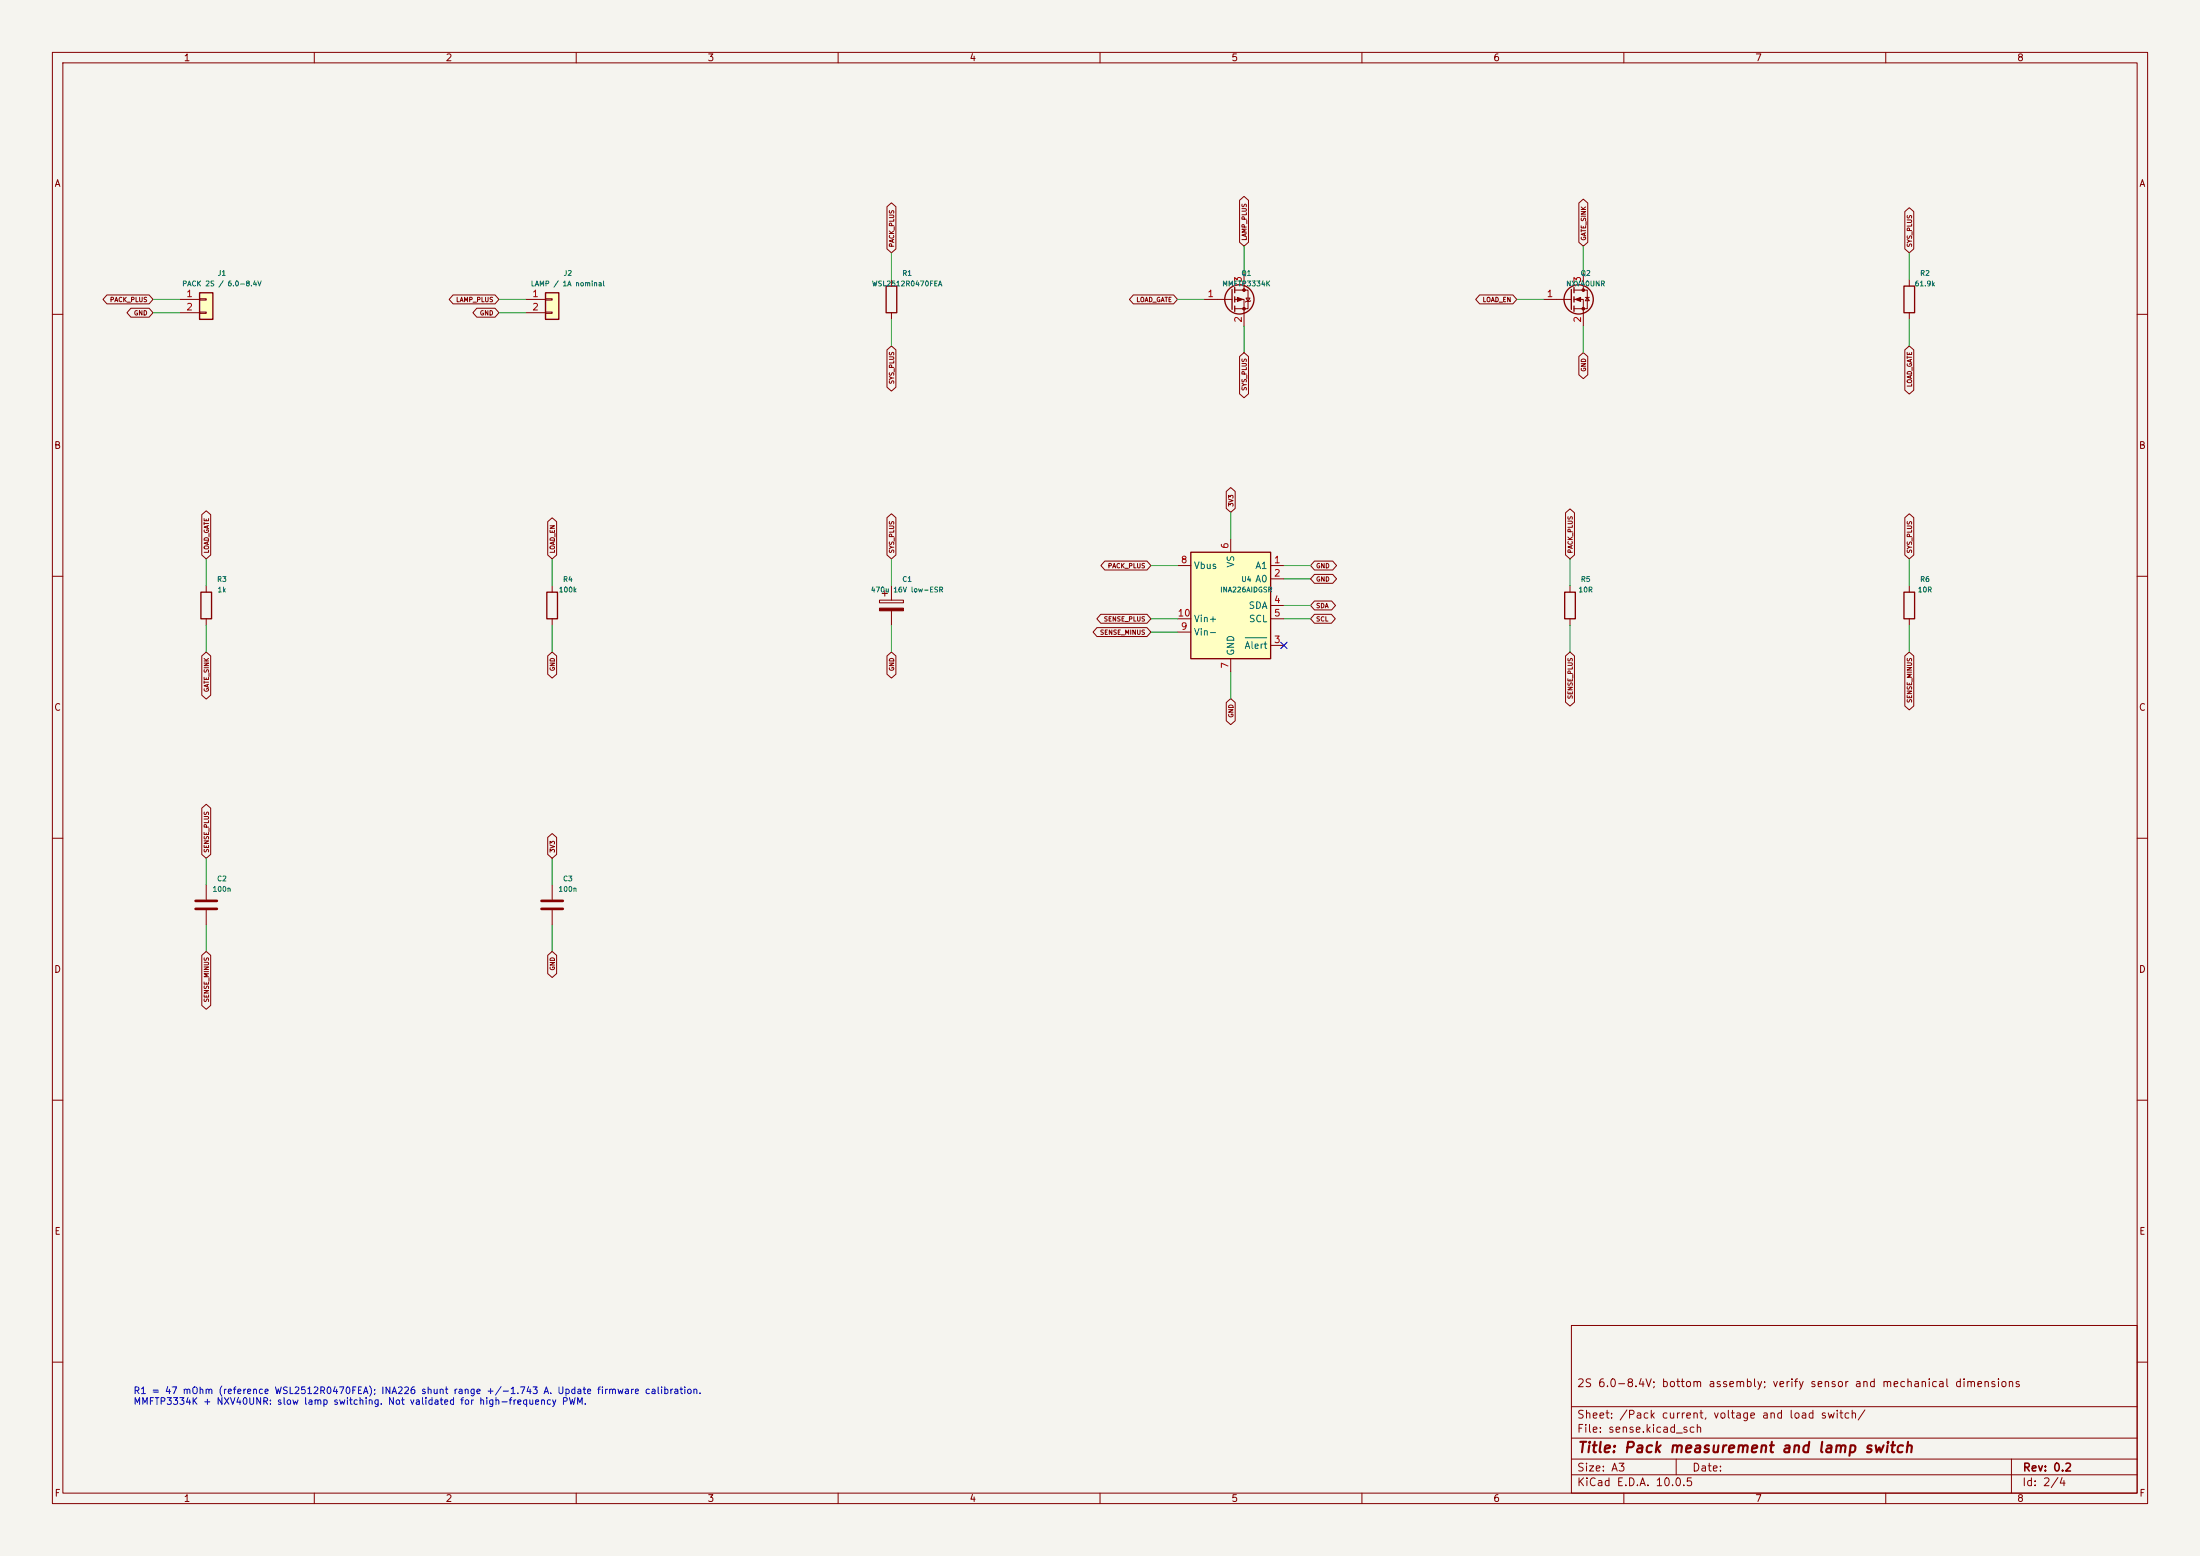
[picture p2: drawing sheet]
(kicad_sch
 (version 20250114)
 (generator eeschema)
 (paper "A3")
 (title_block
  (title "Pack measurement and lamp switch")
  (rev "0.2")
  (comment 1 "2S 6.0-8.4V; bottom assembly; verify sensor and mechanical dimensions"))
 (lib_symbols
  (symbol "Connector_Generic:Conn_01x02"
   (pin_names
    (offset 1.016) (hide yes)) (exclude_from_sim no) (in_bom yes) (on_board yes)
   (in_pos_files yes)
   (duplicate_pin_numbers_are_jumpers no)
   (property "Reference" "J" (at 0 2.54 0) (show_name no) (do_not_autoplace no) (effects (font (size 1.27 1.27))))
   (property "Value" "Conn_01x02" (at 0 -5.08 0) (show_name no) (do_not_autoplace no) (effects (font (size 1.27 1.27))))
   (property "Footprint" "" (at 0 0 0) (show_name no) (do_not_autoplace no) (hide yes) (effects (font (size 1.27 1.27))))
   (property "Datasheet" "" (at 0 0 0) (show_name no) (do_not_autoplace no) (hide yes) (effects (font (size 1.27 1.27))))
   (property "Description" "Generic connector, single row, 01x02, script generated (kicad-library-utils/schlib/autogen/connector/)" (at 0 0 0) (show_name no) (do_not_autoplace no) (hide yes) (effects (font (size 1.27 1.27))))
   (symbol "Conn_01x02_1_1"
    (rectangle (start -1.27 1.27) (end 1.27 -3.81) (stroke (width 0.254) (type default)) (fill (type background)))
    (rectangle (start -1.27 0.127) (end 0 -0.127) (stroke (width 0.1524) (type default)) (fill (type none)))
    (rectangle (start -1.27 -2.413) (end 0 -2.667) (stroke (width 0.1524) (type default)) (fill (type none)))
    (pin passive line (at -5.08 0 0) (length 3.81) (name "Pin_1" (effects (font (size 1.27 1.27)))) (number "1" (effects (font (size 1.27 1.27)))))
    (pin passive line (at -5.08 -2.54 0) (length 3.81) (name "Pin_2" (effects (font (size 1.27 1.27)))) (number "2" (effects (font (size 1.27 1.27))))))
   (embedded_fonts no))
  (symbol "Device:R"
   (pin_numbers (hide yes))
   (pin_names
    (offset 0)) (exclude_from_sim no) (in_bom yes) (on_board yes)
   (in_pos_files yes)
   (duplicate_pin_numbers_are_jumpers no)
   (property "Reference" "R" (at 2.032 0 90) (show_name no) (do_not_autoplace no) (effects (font (size 1.27 1.27))))
   (property "Value" "R" (at 0 0 90) (show_name no) (do_not_autoplace no) (effects (font (size 1.27 1.27))))
   (property "Footprint" "" (at -1.778 0 90) (show_name no) (do_not_autoplace no) (hide yes) (effects (font (size 1.27 1.27))))
   (property "Datasheet" "" (at 0 0 0) (show_name no) (do_not_autoplace no) (hide yes) (effects (font (size 1.27 1.27))))
   (property "Description" "Resistor" (at 0 0 0) (show_name no) (do_not_autoplace no) (hide yes) (effects (font (size 1.27 1.27))))
   (symbol "R_0_1"
    (rectangle (start -1.016 -2.54) (end 1.016 2.54) (stroke (width 0.254) (type default)) (fill (type none))))
   (symbol "R_1_1"
    (pin passive line (at 0 3.81 270) (length 1.27) (name "" (effects (font (size 1.27 1.27)))) (number "1" (effects (font (size 1.27 1.27)))))
    (pin passive line (at 0 -3.81 90) (length 1.27) (name "" (effects (font (size 1.27 1.27)))) (number "2" (effects (font (size 1.27 1.27))))))
   (embedded_fonts no))
  (symbol "Transistor_FET:AO3401A"
   (pin_names (hide yes)) (exclude_from_sim no) (in_bom yes) (on_board yes)
   (in_pos_files yes)
   (duplicate_pin_numbers_are_jumpers no)
   (symbol "AO3401A_0_1"
    (polyline (pts (xy 0.254 1.905) (xy 0.254 -1.905)) (stroke (width 0.254) (type default)) (fill (type none)))
    (polyline (pts (xy 0.254 0) (xy -2.54 0)) (stroke (width 0) (type default)) (fill (type none)))
    (polyline (pts (xy 0.762 2.286) (xy 0.762 1.27)) (stroke (width 0.254) (type default)) (fill (type none)))
    (polyline (pts (xy 0.762 1.778) (xy 3.302 1.778) (xy 3.302 -1.778) (xy 0.762 -1.778)) (stroke (width 0) (type default)) (fill (type none)))
    (polyline (pts (xy 0.762 0.508) (xy 0.762 -0.508)) (stroke (width 0.254) (type default)) (fill (type none)))
    (polyline (pts (xy 0.762 -1.27) (xy 0.762 -2.286)) (stroke (width 0.254) (type default)) (fill (type none)))
    (circle (center 1.651 0) (radius 2.794) (stroke (width 0.254) (type default)) (fill (type none)))
    (polyline (pts (xy 2.286 0) (xy 1.27 0.381) (xy 1.27 -0.381) (xy 2.286 0)) (stroke (width 0) (type default)) (fill (type outline)))
    (polyline (pts (xy 2.54 2.54) (xy 2.54 1.778)) (stroke (width 0) (type default)) (fill (type none)))
    (circle (center 2.54 1.778) (radius 0.254) (stroke (width 0) (type default)) (fill (type outline)))
    (circle (center 2.54 -1.778) (radius 0.254) (stroke (width 0) (type default)) (fill (type outline)))
    (polyline (pts (xy 2.54 -2.54) (xy 2.54 0) (xy 0.762 0)) (stroke (width 0) (type default)) (fill (type none)))
    (polyline (pts (xy 2.794 -0.508) (xy 2.921 -0.381) (xy 3.683 -0.381) (xy 3.81 -0.254)) (stroke (width 0) (type default)) (fill (type none)))
    (polyline (pts (xy 3.302 -0.381) (xy 2.921 0.254) (xy 3.683 0.254) (xy 3.302 -0.381)) (stroke (width 0) (type default)) (fill (type none))))
   (symbol "AO3401A_1_1"
    (pin input line (at -5.08 0 0) (length 2.54) (name "G" (effects (font (size 1.27 1.27)))) (number "1" (effects (font (size 1.27 1.27)))))
    (pin passive line (at 2.54 -5.08 90) (length 2.54) (name "S" (effects (font (size 1.27 1.27)))) (number "2" (effects (font (size 1.27 1.27)))))
    (pin passive line (at 2.54 5.08 270) (length 2.54) (name "D" (effects (font (size 1.27 1.27)))) (number "3" (effects (font (size 1.27 1.27))))))
   (embedded_fonts no)
   (property "Reference" "Q" (at 5.08 1.905 0) (show_name no) (do_not_autoplace no) (effects (font (size 1.27 1.27)) (justify left)))
   (property "Value" "AO3401A" (at 5.08 0 0) (show_name no) (do_not_autoplace no) (effects (font (size 1.27 1.27)) (justify left)))
   (property "Footprint" "Package_TO_SOT_SMD:SOT-23" (at 5.08 -1.905 0) (show_name no) (do_not_autoplace no) (hide yes) (effects (font (size 1.27 1.27)
    (italic yes)) (justify left)))
   (property "Datasheet" "http://www.aosmd.com/pdfs/datasheet/AO3401A.pdf" (at 5.08 -3.81 0) (show_name no) (do_not_autoplace no) (hide yes) (effects (font (size 1.27 1.27)) (justify left)))
   (property "Description" "-4.0A Id, -30V Vds, P-Channel MOSFET, SOT-23" (at 0 0 0) (show_name no) (do_not_autoplace no) (hide yes) (effects (font (size 1.27 1.27))))
   (property "ki_fp_filters" "SOT?23*" (at 0 0 0) (show_name no) (do_not_autoplace no) (hide yes) (effects (font (size 1.27 1.27)))))
  (symbol "Transistor_FET:2N7002"
   (pin_names
    (offset 0) (hide yes)) (exclude_from_sim no) (in_bom yes) (on_board yes)
   (in_pos_files yes)
   (duplicate_pin_numbers_are_jumpers no)
   (symbol "2N7002_0_1"
    (polyline (pts (xy 0.254 1.905) (xy 0.254 -1.905)) (stroke (width 0.254) (type default)) (fill (type none)))
    (polyline (pts (xy 0.254 0) (xy -2.54 0)) (stroke (width 0) (type default)) (fill (type none)))
    (polyline (pts (xy 0.762 2.286) (xy 0.762 1.27)) (stroke (width 0.254) (type default)) (fill (type none)))
    (polyline (pts (xy 0.762 0.508) (xy 0.762 -0.508)) (stroke (width 0.254) (type default)) (fill (type none)))
    (polyline (pts (xy 0.762 -1.27) (xy 0.762 -2.286)) (stroke (width 0.254) (type default)) (fill (type none)))
    (polyline (pts (xy 0.762 -1.778) (xy 3.302 -1.778) (xy 3.302 1.778) (xy 0.762 1.778)) (stroke (width 0) (type default)) (fill (type none)))
    (polyline (pts (xy 1.016 0) (xy 2.032 0.381) (xy 2.032 -0.381) (xy 1.016 0)) (stroke (width 0) (type default)) (fill (type outline)))
    (circle (center 1.651 0) (radius 2.794) (stroke (width 0.254) (type default)) (fill (type none)))
    (polyline (pts (xy 2.54 2.54) (xy 2.54 1.778)) (stroke (width 0) (type default)) (fill (type none)))
    (circle (center 2.54 1.778) (radius 0.254) (stroke (width 0) (type default)) (fill (type outline)))
    (circle (center 2.54 -1.778) (radius 0.254) (stroke (width 0) (type default)) (fill (type outline)))
    (polyline (pts (xy 2.54 -2.54) (xy 2.54 0) (xy 0.762 0)) (stroke (width 0) (type default)) (fill (type none)))
    (polyline (pts (xy 2.921 0.381) (xy 3.683 0.381)) (stroke (width 0) (type default)) (fill (type none)))
    (polyline (pts (xy 3.302 0.381) (xy 2.921 -0.254) (xy 3.683 -0.254) (xy 3.302 0.381)) (stroke (width 0) (type default)) (fill (type none))))
   (symbol "2N7002_1_1"
    (pin input line (at -5.08 0 0) (length 2.54) (name "G" (effects (font (size 1.27 1.27)))) (number "1" (effects (font (size 1.27 1.27)))))
    (pin passive line (at 2.54 -5.08 90) (length 2.54) (name "S" (effects (font (size 1.27 1.27)))) (number "2" (effects (font (size 1.27 1.27)))))
    (pin passive line (at 2.54 5.08 270) (length 2.54) (name "D" (effects (font (size 1.27 1.27)))) (number "3" (effects (font (size 1.27 1.27))))))
   (embedded_fonts no)
   (property "Reference" "Q" (at 5.08 1.905 0) (show_name no) (do_not_autoplace no) (effects (font (size 1.27 1.27)) (justify left)))
   (property "Value" "2N7002" (at 5.08 0 0) (show_name no) (do_not_autoplace no) (effects (font (size 1.27 1.27)) (justify left)))
   (property "Footprint" "Package_TO_SOT_SMD:SOT-23" (at 5.08 -1.905 0) (show_name no) (do_not_autoplace no) (hide yes) (effects (font (size 1.27 1.27)
    (italic yes)) (justify left)))
   (property "Datasheet" "https://www.onsemi.com/pub/Collateral/NDS7002A-D.PDF" (at 5.08 -3.81 0) (show_name no) (do_not_autoplace no) (hide yes) (effects (font (size 1.27 1.27)) (justify left)))
   (property "Description" "0.115A Id, 60V Vds, N-Channel MOSFET, SOT-23" (at 0 0 0) (show_name no) (do_not_autoplace no) (hide yes) (effects (font (size 1.27 1.27))))
   (property "ki_fp_filters" "SOT?23*" (at 0 0 0) (show_name no) (do_not_autoplace no) (hide yes) (effects (font (size 1.27 1.27)))))
  (symbol "Device:C_Polarized"
   (pin_numbers (hide yes))
   (pin_names
    (offset 0.254)) (exclude_from_sim no) (in_bom yes) (on_board yes)
   (in_pos_files yes)
   (duplicate_pin_numbers_are_jumpers no)
   (property "Reference" "C" (at 0.635 2.54 0) (show_name no) (do_not_autoplace no) (effects (font (size 1.27 1.27)) (justify left)))
   (property "Value" "C_Polarized" (at 0.635 -2.54 0) (show_name no) (do_not_autoplace no) (effects (font (size 1.27 1.27)) (justify left)))
   (property "Footprint" "" (at 0.9652 -3.81 0) (show_name no) (do_not_autoplace no) (hide yes) (effects (font (size 1.27 1.27))))
   (property "Datasheet" "" (at 0 0 0) (show_name no) (do_not_autoplace no) (hide yes) (effects (font (size 1.27 1.27))))
   (property "Description" "Polarized capacitor" (at 0 0 0) (show_name no) (do_not_autoplace no) (hide yes) (effects (font (size 1.27 1.27))))
   (symbol "C_Polarized_0_1"
    (rectangle (start -2.286 0.508) (end 2.286 1.016) (stroke (width 0) (type default)) (fill (type none)))
    (polyline (pts (xy -1.778 2.286) (xy -0.762 2.286)) (stroke (width 0) (type default)) (fill (type none)))
    (polyline (pts (xy -1.27 2.794) (xy -1.27 1.778)) (stroke (width 0) (type default)) (fill (type none)))
    (rectangle (start 2.286 -0.508) (end -2.286 -1.016) (stroke (width 0) (type default)) (fill (type outline))))
   (symbol "C_Polarized_1_1"
    (pin passive line (at 0 3.81 270) (length 2.794) (name "" (effects (font (size 1.27 1.27)))) (number "1" (effects (font (size 1.27 1.27)))))
    (pin passive line (at 0 -3.81 90) (length 2.794) (name "" (effects (font (size 1.27 1.27)))) (number "2" (effects (font (size 1.27 1.27))))))
   (embedded_fonts no))
  (symbol "Sensor_Energy:INA226" (exclude_from_sim no) (in_bom yes) (on_board yes)
   (in_pos_files yes)
   (duplicate_pin_numbers_are_jumpers no)
   (property "Reference" "U" (at -6.35 11.43 0) (show_name no) (do_not_autoplace no) (effects (font (size 1.27 1.27))))
   (property "Value" "INA226" (at 3.81 11.43 0) (show_name no) (do_not_autoplace no) (effects (font (size 1.27 1.27))))
   (property "Footprint" "Package_SO:TSSOP-10_3x3mm_P0.5mm" (at 20.32 -11.43 0) (show_name no) (do_not_autoplace no) (hide yes) (effects (font (size 1.27 1.27))))
   (property "Datasheet" "http://www.ti.com/lit/ds/symlink/ina226.pdf" (at 8.89 -2.54 0) (show_name no) (do_not_autoplace no) (hide yes) (effects (font (size 1.27 1.27))))
   (property "Description" "High-Side or Low-Side Measurement, Bi-Directional Current and Power Monitor (0-36V) with I2C Compatible Interface, TSSOP-10 (Texas DGS0010A / VSSOP)" (at 0 0 0) (show_name no) (do_not_autoplace no) (hide yes) (effects (font (size 1.27 1.27))))
   (symbol "INA226_0_1"
    (rectangle (start 7.62 10.16) (end -7.62 -10.16) (stroke (width 0.254) (type default)) (fill (type background))))
   (symbol "INA226_1_1"
    (pin input line (at 10.16 7.62 180) (length 2.54) (name "A1" (effects (font (size 1.27 1.27)))) (number "1" (effects (font (size 1.27 1.27)))))
    (pin input line (at 10.16 5.08 180) (length 2.54) (name "A0" (effects (font (size 1.27 1.27)))) (number "2" (effects (font (size 1.27 1.27)))))
    (pin open_collector line (at 10.16 -7.62 180) (length 2.54) (name "~{Alert}" (effects (font (size 1.27 1.27)))) (number "3" (effects (font (size 1.27 1.27)))))
    (pin bidirectional line (at 10.16 0 180) (length 2.54) (name "SDA" (effects (font (size 1.27 1.27)))) (number "4" (effects (font (size 1.27 1.27)))))
    (pin input line (at 10.16 -2.54 180) (length 2.54) (name "SCL" (effects (font (size 1.27 1.27)))) (number "5" (effects (font (size 1.27 1.27)))))
    (pin power_in line (at 0 12.7 270) (length 2.54) (name "VS" (effects (font (size 1.27 1.27)))) (number "6" (effects (font (size 1.27 1.27)))))
    (pin power_in line (at 0 -12.7 90) (length 2.54) (name "GND" (effects (font (size 1.27 1.27)))) (number "7" (effects (font (size 1.27 1.27)))))
    (pin input line (at -10.16 7.62 0) (length 2.54) (name "Vbus" (effects (font (size 1.27 1.27)))) (number "8" (effects (font (size 1.27 1.27)))))
    (pin input line (at -10.16 -5.08 0) (length 2.54) (name "Vin-" (effects (font (size 1.27 1.27)))) (number "9" (effects (font (size 1.27 1.27)))))
    (pin input line (at -10.16 -2.54 0) (length 2.54) (name "Vin+" (effects (font (size 1.27 1.27)))) (number "10" (effects (font (size 1.27 1.27))))))
   (embedded_fonts no))
  (symbol "Device:C"
   (pin_numbers (hide yes))
   (pin_names
    (offset 0.254)) (exclude_from_sim no) (in_bom yes) (on_board yes)
   (in_pos_files yes)
   (duplicate_pin_numbers_are_jumpers no)
   (property "Reference" "C" (at 0.635 2.54 0) (show_name no) (do_not_autoplace no) (effects (font (size 1.27 1.27)) (justify left)))
   (property "Value" "C" (at 0.635 -2.54 0) (show_name no) (do_not_autoplace no) (effects (font (size 1.27 1.27)) (justify left)))
   (property "Footprint" "" (at 0.9652 -3.81 0) (show_name no) (do_not_autoplace no) (hide yes) (effects (font (size 1.27 1.27))))
   (property "Datasheet" "" (at 0 0 0) (show_name no) (do_not_autoplace no) (hide yes) (effects (font (size 1.27 1.27))))
   (property "Description" "Unpolarized capacitor" (at 0 0 0) (show_name no) (do_not_autoplace no) (hide yes) (effects (font (size 1.27 1.27))))
   (symbol "C_0_1"
    (polyline (pts (xy -2.032 0.762) (xy 2.032 0.762)) (stroke (width 0.508) (type default)) (fill (type none)))
    (polyline (pts (xy -2.032 -0.762) (xy 2.032 -0.762)) (stroke (width 0.508) (type default)) (fill (type none))))
   (symbol "C_1_1"
    (pin passive line (at 0 3.81 270) (length 2.794) (name "" (effects (font (size 1.27 1.27)))) (number "1" (effects (font (size 1.27 1.27)))))
    (pin passive line (at 0 -3.81 90) (length 2.794) (name "" (effects (font (size 1.27 1.27)))) (number "2" (effects (font (size 1.27 1.27))))))
   (embedded_fonts no)))
 (symbol
  (lib_id "Connector_Generic:Conn_01x02") (at 39.37 57.15 0) (unit 1) (in_bom yes) (on_board yes) (dnp no)
  (property "Reference" "J1" (at 42.37 52.15 0) (effects (font (size 0.95 0.95))))
  (property "Value" "PACK 2S / 6.0-8.4V" (at 42.37 54.15 0) (effects (font (size 0.95 0.95))))
  (property "Footprint" "Flashlight:WirePads_2x_5mm" (at 42.37 56.15 0) (effects (font (size 0.95 0.95)) (hide yes)))
  (property "Datasheet" "" (at 42.37 58.15 0) (effects (font (size 0.95 0.95)) (hide yes))))
 (wire (pts (xy 34.29 57.15) (xy 29.21 57.15)) (stroke (width 0) (type default)))
 (global_label "PACK_PLUS"
  (shape bidirectional) (at 29.21 57.15 180) (effects (font (size 0.85 0.85)) (justify right)))
 (wire (pts (xy 34.29 59.69) (xy 29.21 59.69)) (stroke (width 0) (type default)))
 (global_label "GND"
  (shape bidirectional) (at 29.21 59.69 180) (effects (font (size 0.85 0.85)) (justify right)))
 (symbol
  (lib_id "Connector_Generic:Conn_01x02") (at 105.41 57.15 0) (unit 1) (in_bom yes) (on_board yes) (dnp no)
  (property "Reference" "J2" (at 108.41 52.15 0) (effects (font (size 0.95 0.95))))
  (property "Value" "LAMP / 1A nominal" (at 108.41 54.15 0) (effects (font (size 0.95 0.95))))
  (property "Footprint" "Flashlight:WirePads_2x_5mm" (at 108.41 56.15 0) (effects (font (size 0.95 0.95)) (hide yes)))
  (property "Datasheet" "" (at 108.41 58.15 0) (effects (font (size 0.95 0.95)) (hide yes))))
 (wire (pts (xy 100.33 57.15) (xy 95.25 57.15)) (stroke (width 0) (type default)))
 (global_label "LAMP_PLUS"
  (shape bidirectional) (at 95.25 57.15 180) (effects (font (size 0.85 0.85)) (justify right)))
 (wire (pts (xy 100.33 59.69) (xy 95.25 59.69)) (stroke (width 0) (type default)))
 (global_label "GND"
  (shape bidirectional) (at 95.25 59.69 180) (effects (font (size 0.85 0.85)) (justify right)))
 (symbol
  (lib_id "Device:R") (at 170.18 57.15 0) (unit 1) (in_bom yes) (on_board yes) (dnp no)
  (property "Reference" "R1" (at 173.18 52.15 0) (effects (font (size 0.95 0.95))))
  (property "Value" "WSL2512R0470FEA" (at 173.18 54.15 0) (effects (font (size 0.95 0.95))))
  (property "Footprint" "Flashlight:R_2512_6332Metric" (at 173.18 56.15 0) (effects (font (size 0.95 0.95)) (hide yes)))
  (property "Datasheet" "" (at 173.18 58.15 0) (effects (font (size 0.95 0.95)) (hide yes))))
 (wire (pts (xy 170.18 53.34) (xy 170.18 48.26)) (stroke (width 0) (type default)))
 (global_label "PACK_PLUS"
  (shape bidirectional) (at 170.18 48.26 90) (effects (font (size 0.85 0.85)) (justify left)))
 (wire (pts (xy 170.18 60.96) (xy 170.18 66.04)) (stroke (width 0) (type default)))
 (global_label "SYS_PLUS"
  (shape bidirectional) (at 170.18 66.04 270) (effects (font (size 0.85 0.85)) (justify right)))
 (symbol
  (lib_id "Transistor_FET:AO3401A") (at 234.95 57.15 0) (unit 1) (in_bom yes) (on_board yes) (dnp no)
  (property "Reference" "Q1" (at 237.95 52.15 0) (effects (font (size 0.95 0.95))))
  (property "Value" "MMFTP3334K" (at 237.95 54.15 0) (effects (font (size 0.95 0.95))))
  (property "Footprint" "Flashlight:SOT-23" (at 237.95 56.15 0) (effects (font (size 0.95 0.95)) (hide yes)))
  (property "Datasheet" "https://diotec.com/files/diotec/productfiles/datasheet/mmftp3334k.pdf" (at 237.95 58.15 0) (effects (font (size 0.95 0.95)) (hide yes))))
 (wire (pts (xy 229.87 57.15) (xy 224.79 57.15)) (stroke (width 0) (type default)))
 (global_label "LOAD_GATE"
  (shape bidirectional) (at 224.79 57.15 180) (effects (font (size 0.85 0.85)) (justify right)))
 (wire (pts (xy 237.49 62.23) (xy 237.49 67.31)) (stroke (width 0) (type default)))
 (global_label "SYS_PLUS"
  (shape bidirectional) (at 237.49 67.31 270) (effects (font (size 0.85 0.85)) (justify right)))
 (wire (pts (xy 237.49 52.07) (xy 237.49 46.99)) (stroke (width 0) (type default)))
 (global_label "LAMP_PLUS"
  (shape bidirectional) (at 237.49 46.99 90) (effects (font (size 0.85 0.85)) (justify left)))
 (symbol
  (lib_id "Transistor_FET:2N7002") (at 299.72 57.15 0) (unit 1) (in_bom yes) (on_board yes) (dnp no)
  (property "Reference" "Q2" (at 302.72 52.15 0) (effects (font (size 0.95 0.95))))
  (property "Value" "NXV40UNR" (at 302.72 54.15 0) (effects (font (size 0.95 0.95))))
  (property "Footprint" "Flashlight:SOT-23" (at 302.72 56.15 0) (effects (font (size 0.95 0.95)) (hide yes)))
  (property "Datasheet" "https://assets.nexperia.com/documents/data-sheet/NXV40UN.pdf" (at 302.72 58.15 0) (effects (font (size 0.95 0.95)) (hide yes))))
 (wire (pts (xy 294.64 57.15) (xy 289.56 57.15)) (stroke (width 0) (type default)))
 (global_label "LOAD_EN"
  (shape bidirectional) (at 289.56 57.15 180) (effects (font (size 0.85 0.85)) (justify right)))
 (wire (pts (xy 302.26 62.23) (xy 302.26 67.31)) (stroke (width 0) (type default)))
 (global_label "GND"
  (shape bidirectional) (at 302.26 67.31 270) (effects (font (size 0.85 0.85)) (justify right)))
 (wire (pts (xy 302.26 52.07) (xy 302.26 46.99)) (stroke (width 0) (type default)))
 (global_label "GATE_SINK"
  (shape bidirectional) (at 302.26 46.99 90) (effects (font (size 0.85 0.85)) (justify left)))
 (symbol
  (lib_id "Device:R") (at 364.49 57.15 0) (unit 1) (in_bom yes) (on_board yes) (dnp no)
  (property "Reference" "R2" (at 367.49 52.15 0) (effects (font (size 0.95 0.95))))
  (property "Value" "61.9k" (at 367.49 54.15 0) (effects (font (size 0.95 0.95))))
  (property "Footprint" "Flashlight:R_0805_2012Metric" (at 367.49 56.15 0) (effects (font (size 0.95 0.95)) (hide yes)))
  (property "Datasheet" "" (at 367.49 58.15 0) (effects (font (size 0.95 0.95)) (hide yes))))
 (wire (pts (xy 364.49 53.34) (xy 364.49 48.26)) (stroke (width 0) (type default)))
 (global_label "SYS_PLUS"
  (shape bidirectional) (at 364.49 48.26 90) (effects (font (size 0.85 0.85)) (justify left)))
 (wire (pts (xy 364.49 60.96) (xy 364.49 66.04)) (stroke (width 0) (type default)))
 (global_label "LOAD_GATE"
  (shape bidirectional) (at 364.49 66.04 270) (effects (font (size 0.85 0.85)) (justify right)))
 (symbol
  (lib_id "Device:R") (at 39.37 115.57 0) (unit 1) (in_bom yes) (on_board yes) (dnp no)
  (property "Reference" "R3" (at 42.37 110.57 0) (effects (font (size 0.95 0.95))))
  (property "Value" "1k" (at 42.37 112.57 0) (effects (font (size 0.95 0.95))))
  (property "Footprint" "Flashlight:R_0805_2012Metric" (at 42.37 114.57 0) (effects (font (size 0.95 0.95)) (hide yes)))
  (property "Datasheet" "" (at 42.37 116.57 0) (effects (font (size 0.95 0.95)) (hide yes))))
 (wire (pts (xy 39.37 111.76) (xy 39.37 106.68)) (stroke (width 0) (type default)))
 (global_label "LOAD_GATE"
  (shape bidirectional) (at 39.37 106.68 90) (effects (font (size 0.85 0.85)) (justify left)))
 (wire (pts (xy 39.37 119.38) (xy 39.37 124.46)) (stroke (width 0) (type default)))
 (global_label "GATE_SINK"
  (shape bidirectional) (at 39.37 124.46 270) (effects (font (size 0.85 0.85)) (justify right)))
 (symbol
  (lib_id "Device:R") (at 105.41 115.57 0) (unit 1) (in_bom yes) (on_board yes) (dnp no)
  (property "Reference" "R4" (at 108.41 110.57 0) (effects (font (size 0.95 0.95))))
  (property "Value" "100k" (at 108.41 112.57 0) (effects (font (size 0.95 0.95))))
  (property "Footprint" "Flashlight:R_0805_2012Metric" (at 108.41 114.57 0) (effects (font (size 0.95 0.95)) (hide yes)))
  (property "Datasheet" "" (at 108.41 116.57 0) (effects (font (size 0.95 0.95)) (hide yes))))
 (wire (pts (xy 105.41 111.76) (xy 105.41 106.68)) (stroke (width 0) (type default)))
 (global_label "LOAD_EN"
  (shape bidirectional) (at 105.41 106.68 90) (effects (font (size 0.85 0.85)) (justify left)))
 (wire (pts (xy 105.41 119.38) (xy 105.41 124.46)) (stroke (width 0) (type default)))
 (global_label "GND"
  (shape bidirectional) (at 105.41 124.46 270) (effects (font (size 0.85 0.85)) (justify right)))
 (symbol
  (lib_id "Device:C_Polarized") (at 170.18 115.57 0) (unit 1) (in_bom yes) (on_board yes) (dnp no)
  (property "Reference" "C1" (at 173.18 110.57 0) (effects (font (size 0.95 0.95))))
  (property "Value" "470u 16V low-ESR" (at 173.18 112.57 0) (effects (font (size 0.95 0.95))))
  (property "Footprint" "Flashlight:Electrolytic_D10_P5" (at 173.18 114.57 0) (effects (font (size 0.95 0.95)) (hide yes)))
  (property "Datasheet" "" (at 173.18 116.57 0) (effects (font (size 0.95 0.95)) (hide yes))))
 (wire (pts (xy 170.18 111.76) (xy 170.18 106.68)) (stroke (width 0) (type default)))
 (global_label "SYS_PLUS"
  (shape bidirectional) (at 170.18 106.68 90) (effects (font (size 0.85 0.85)) (justify left)))
 (wire (pts (xy 170.18 119.38) (xy 170.18 124.46)) (stroke (width 0) (type default)))
 (global_label "GND"
  (shape bidirectional) (at 170.18 124.46 270) (effects (font (size 0.85 0.85)) (justify right)))
 (symbol
  (lib_id "Sensor_Energy:INA226") (at 234.95 115.57 0) (unit 1) (in_bom yes) (on_board yes) (dnp no)
  (property "Reference" "U4" (at 237.95 110.57 0) (effects (font (size 0.95 0.95))))
  (property "Value" "INA226AIDGSR" (at 237.95 112.57 0) (effects (font (size 0.95 0.95))))
  (property "Footprint" "Flashlight:MSOP-10_3x3mm_P0.5mm" (at 237.95 114.57 0) (effects (font (size 0.95 0.95)) (hide yes)))
  (property "Datasheet" "http://www.ti.com/lit/ds/symlink/ina226.pdf" (at 237.95 116.57 0) (effects (font (size 0.95 0.95)) (hide yes))))
 (wire (pts (xy 245.11 107.95) (xy 250.19 107.95)) (stroke (width 0) (type default)))
 (global_label "GND"
  (shape bidirectional) (at 250.19 107.95 0) (effects (font (size 0.85 0.85)) (justify left)))
 (wire (pts (xy 245.11 110.49) (xy 250.19 110.49)) (stroke (width 0) (type default)))
 (global_label "GND"
  (shape bidirectional) (at 250.19 110.49 0) (effects (font (size 0.85 0.85)) (justify left)))
 (no_connect (at 245.11 123.19))
 (wire (pts (xy 245.11 115.57) (xy 250.19 115.57)) (stroke (width 0) (type default)))
 (global_label "SDA"
  (shape bidirectional) (at 250.19 115.57 0) (effects (font (size 0.85 0.85)) (justify left)))
 (wire (pts (xy 245.11 118.11) (xy 250.19 118.11)) (stroke (width 0) (type default)))
 (global_label "SCL"
  (shape bidirectional) (at 250.19 118.11 0) (effects (font (size 0.85 0.85)) (justify left)))
 (wire (pts (xy 234.95 102.87) (xy 234.95 97.79)) (stroke (width 0) (type default)))
 (global_label "3V3"
  (shape bidirectional) (at 234.95 97.79 90) (effects (font (size 0.85 0.85)) (justify left)))
 (wire (pts (xy 234.95 128.27) (xy 234.95 133.35)) (stroke (width 0) (type default)))
 (global_label "GND"
  (shape bidirectional) (at 234.95 133.35 270) (effects (font (size 0.85 0.85)) (justify right)))
 (wire (pts (xy 224.79 107.95) (xy 219.71 107.95)) (stroke (width 0) (type default)))
 (global_label "PACK_PLUS"
  (shape bidirectional) (at 219.71 107.95 180) (effects (font (size 0.85 0.85)) (justify right)))
 (wire (pts (xy 224.79 120.65) (xy 219.71 120.65)) (stroke (width 0) (type default)))
 (global_label "SENSE_MINUS"
  (shape bidirectional) (at 219.71 120.65 180) (effects (font (size 0.85 0.85)) (justify right)))
 (wire (pts (xy 224.79 118.11) (xy 219.71 118.11)) (stroke (width 0) (type default)))
 (global_label "SENSE_PLUS"
  (shape bidirectional) (at 219.71 118.11 180) (effects (font (size 0.85 0.85)) (justify right)))
 (symbol
  (lib_id "Device:R") (at 299.72 115.57 0) (unit 1) (in_bom yes) (on_board yes) (dnp no)
  (property "Reference" "R5" (at 302.72 110.57 0) (effects (font (size 0.95 0.95))))
  (property "Value" "10R" (at 302.72 112.57 0) (effects (font (size 0.95 0.95))))
  (property "Footprint" "Flashlight:R_0805_2012Metric" (at 302.72 114.57 0) (effects (font (size 0.95 0.95)) (hide yes)))
  (property "Datasheet" "" (at 302.72 116.57 0) (effects (font (size 0.95 0.95)) (hide yes))))
 (wire (pts (xy 299.72 111.76) (xy 299.72 106.68)) (stroke (width 0) (type default)))
 (global_label "PACK_PLUS"
  (shape bidirectional) (at 299.72 106.68 90) (effects (font (size 0.85 0.85)) (justify left)))
 (wire (pts (xy 299.72 119.38) (xy 299.72 124.46)) (stroke (width 0) (type default)))
 (global_label "SENSE_PLUS"
  (shape bidirectional) (at 299.72 124.46 270) (effects (font (size 0.85 0.85)) (justify right)))
 (symbol
  (lib_id "Device:R") (at 364.49 115.57 0) (unit 1) (in_bom yes) (on_board yes) (dnp no)
  (property "Reference" "R6" (at 367.49 110.57 0) (effects (font (size 0.95 0.95))))
  (property "Value" "10R" (at 367.49 112.57 0) (effects (font (size 0.95 0.95))))
  (property "Footprint" "Flashlight:R_0805_2012Metric" (at 367.49 114.57 0) (effects (font (size 0.95 0.95)) (hide yes)))
  (property "Datasheet" "" (at 367.49 116.57 0) (effects (font (size 0.95 0.95)) (hide yes))))
 (wire (pts (xy 364.49 111.76) (xy 364.49 106.68)) (stroke (width 0) (type default)))
 (global_label "SYS_PLUS"
  (shape bidirectional) (at 364.49 106.68 90) (effects (font (size 0.85 0.85)) (justify left)))
 (wire (pts (xy 364.49 119.38) (xy 364.49 124.46)) (stroke (width 0) (type default)))
 (global_label "SENSE_MINUS"
  (shape bidirectional) (at 364.49 124.46 270) (effects (font (size 0.85 0.85)) (justify right)))
 (symbol
  (lib_id "Device:C") (at 39.37 172.72 0) (unit 1) (in_bom yes) (on_board yes) (dnp no)
  (property "Reference" "C2" (at 42.37 167.72 0) (effects (font (size 0.95 0.95))))
  (property "Value" "100n" (at 42.37 169.72 0) (effects (font (size 0.95 0.95))))
  (property "Footprint" "Flashlight:C_0805_2012Metric" (at 42.37 171.72 0) (effects (font (size 0.95 0.95)) (hide yes)))
  (property "Datasheet" "" (at 42.37 173.72 0) (effects (font (size 0.95 0.95)) (hide yes))))
 (wire (pts (xy 39.37 168.91) (xy 39.37 163.83)) (stroke (width 0) (type default)))
 (global_label "SENSE_PLUS"
  (shape bidirectional) (at 39.37 163.83 90) (effects (font (size 0.85 0.85)) (justify left)))
 (wire (pts (xy 39.37 176.53) (xy 39.37 181.61)) (stroke (width 0) (type default)))
 (global_label "SENSE_MINUS"
  (shape bidirectional) (at 39.37 181.61 270) (effects (font (size 0.85 0.85)) (justify right)))
 (symbol
  (lib_id "Device:C") (at 105.41 172.72 0) (unit 1) (in_bom yes) (on_board yes) (dnp no)
  (property "Reference" "C3" (at 108.41 167.72 0) (effects (font (size 0.95 0.95))))
  (property "Value" "100n" (at 108.41 169.72 0) (effects (font (size 0.95 0.95))))
  (property "Footprint" "Flashlight:C_0805_2012Metric" (at 108.41 171.72 0) (effects (font (size 0.95 0.95)) (hide yes)))
  (property "Datasheet" "" (at 108.41 173.72 0) (effects (font (size 0.95 0.95)) (hide yes))))
 (wire (pts (xy 105.41 168.91) (xy 105.41 163.83)) (stroke (width 0) (type default)))
 (global_label "3V3"
  (shape bidirectional) (at 105.41 163.83 90) (effects (font (size 0.85 0.85)) (justify left)))
 (wire (pts (xy 105.41 176.53) (xy 105.41 181.61)) (stroke (width 0) (type default)))
 (global_label "GND"
  (shape bidirectional) (at 105.41 181.61 270) (effects (font (size 0.85 0.85)) (justify right)))
 (text "R1 = 47 mOhm (reference WSL2512R0470FEA); INA226 shunt range +/-1.743 A. Update firmware calibration.\nMMFTP3334K + NXV40UNR: slow lamp switching. Not validated for high-frequency PWM." (at 25.4 266.7 0) (effects (font (size 1.27 1.27)) (justify left))))
